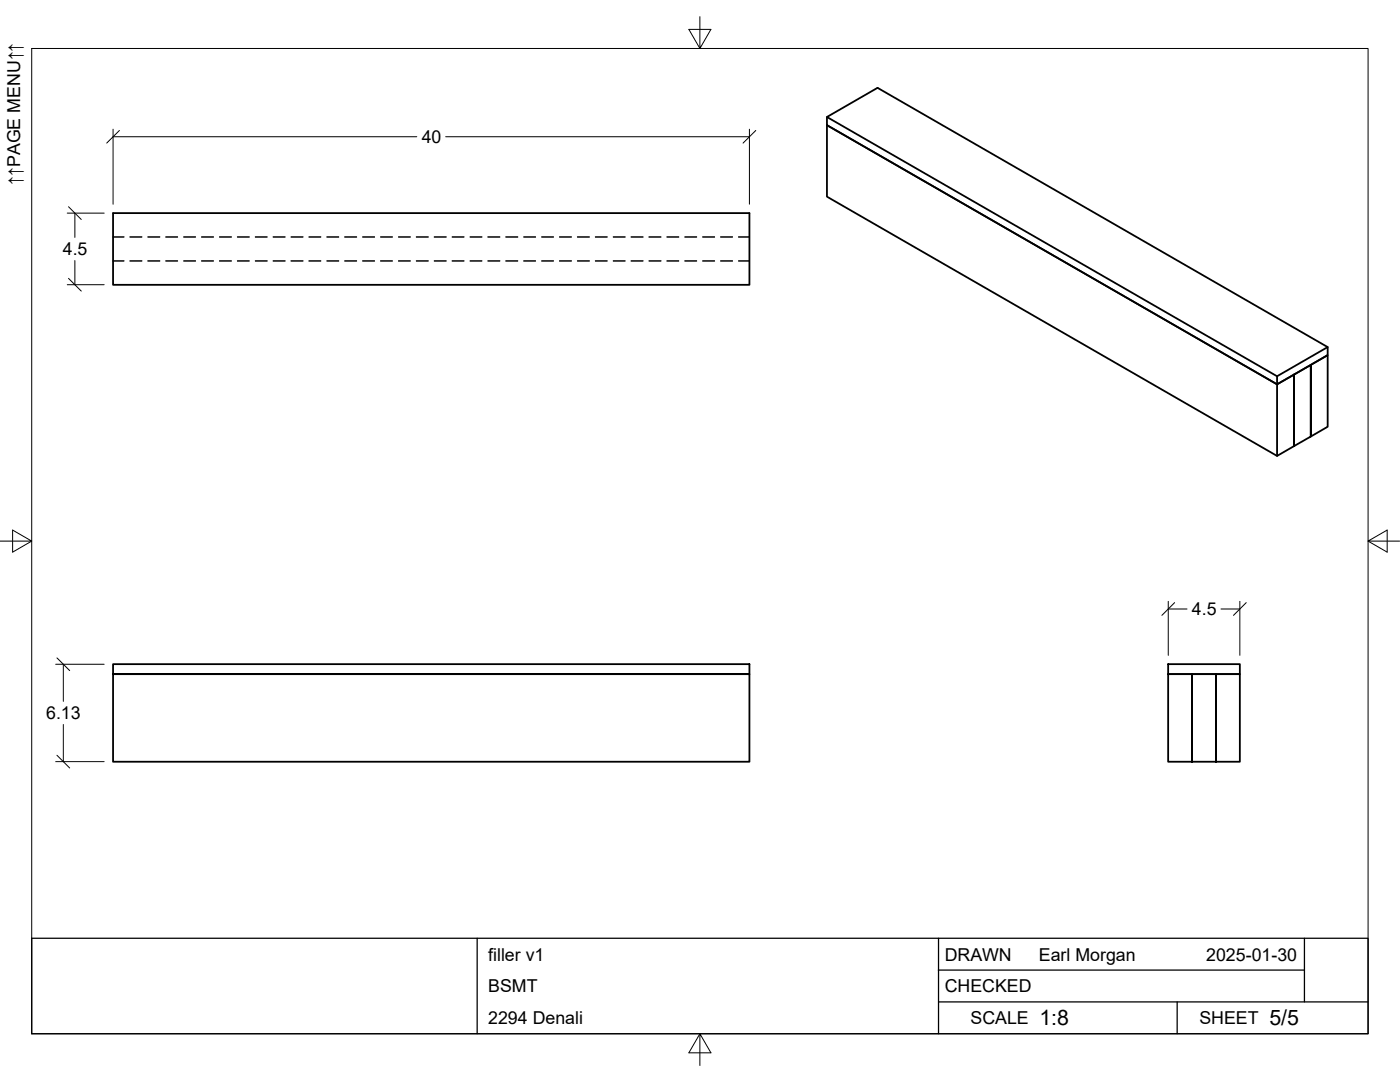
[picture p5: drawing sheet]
<svg xmlns="http://www.w3.org/2000/svg" width="279mm" height="216mm" viewBox="0 0 279 216" stroke-linecap="round" stroke-linejoin="round" font-family="sans-serif">
<!-- layer: Visible -->
<path d="M165 23.3v1.7l89.9 51.7 10.1-5.8v-1.6l-89.9-51.8-10.1 5.8 89.9 51.8v1.6l6.7-3.9v14.3l3.4-1.9v-14.3l-3.4 1.9v14.3l-3.4 1.9v-14.2v14.2l-3.3 2-89.9-51.8v-14.2l89.9 51.7v14.3M22.6 42.5h127v14.3h-127zM265 69.3l-10.1 5.8M22.6 132.5v2h127v17.5h-127v-17.5h127v-2zM233.1 134.5h9.6v17.5h4.7v-17.5h-4.7v17.5h-4.8v-17.5v17.5h-4.8zM233.1 132.5h14.3v2h-14.3z" fill="none" stroke="#000" stroke-width=".36"/>
<!-- layer: Hidden -->
<g fill="none" stroke="#000" stroke-width=".2">
<path d="M22.6 47.3h2.1M22.6 52.1h2.1M25.9 47.3h2.4M25.9 52.1h2.4M29.5 47.3h2.4M29.5 52.1h2.4M33.1 47.3h2.4M33.1 52.1h2.4M36.7 47.3h2.3M36.7 52.1h2.3M40.2 47.3h2.4M40.2 52.1h2.4"/>
<path d="M43.8 47.3h2.4M43.8 52.1h2.4M47.4 47.3h2.3M47.4 52.1h2.3M50.9 47.3h2.4M50.9 52.1h2.4M54.5 47.3h2.4M54.5 52.1h2.4M58.1 47.3h2.4M58.1 52.1h2.4M61.7 47.3h2.3M61.7 52.1h2.3"/>
<path d="M65.2 47.3h2.4M65.2 52.1h2.4M68.8 47.3h2.4M68.8 52.1h2.4M72.4 47.3h2.4M72.4 52.1h2.4M75.9 47.3h2.4M75.9 52.1h2.4M79.5 47.3h2.4M79.5 52.1h2.4M83.1 47.3h2.4M83.1 52.1h2.4"/>
<path d="M86.7 47.3h2.3M86.7 52.1h2.3M90.2 47.3h2.4M90.2 52.1h2.4M93.8 47.3h2.4M93.8 52.1h2.4M97.4 47.3h2.4M97.4 52.1h2.4M100.9 47.3h2.4M100.9 52.1h2.4M104.5 47.3h2.4M104.5 52.1h2.4"/>
<path d="M108.1 47.3h2.4M108.1 52.1h2.4M111.7 47.3h2.3M111.7 52.1h2.3M115.2 47.3h2.4M115.2 52.1h2.4M118.8 47.3h2.4M118.8 52.1h2.4M122.4 47.3h2.4M122.4 52.1h2.4M125.9 47.3h2.4M125.9 52.1h2.4"/>
<path d="M129.5 47.3h2.4M129.5 52.1h2.4M133.1 47.3h2.4M133.1 52.1h2.4M136.7 47.3h2.3M136.7 52.1h2.3M140.2 47.3h2.4M140.2 52.1h2.4M143.8 47.3h2.4M143.8 52.1h2.4M147.4 47.3h2.2M147.4 52.1h2.2"/>
</g>
<!-- layer: Border -->
<path d="M6.3 9.7h266.7v196.6h-266.7zM139.7 3.3v6.4l2.2-3.8h-4.4l2.2 3.8M0 108h6.3l-3.8-2.2v4.4l3.8-2.2M273 108l3.8 2.2v-4.4l-3.8 2.2h6.4M139.7 206.3l-2.2 3.8h4.4l-2.2-3.8v6.3" fill="none" stroke="#000" stroke-width=".2"/>
<!-- layer: Titleblock -->
<path d="M6.3 187.2h266.7v19.1h-266.7zM95.2 187.2v19.1M187.3 193.6h73M187.3 199.9h85.7M187.3 187.2v19.1M234.9 199.9v6.4M260.3 187.2v12.7" fill="none" stroke="#000" stroke-width=".25"/>
<!-- layer: FD_Dimensions -->
<g fill="none" stroke="#000" stroke-width=".2">
<path d="M22.6 25.8v14.9M22.6 27.3h60.6M23.8 26l-2.5 2.6M88.9 27.3h60.7M149.6 25.8v14.9M150.8 26l-2.5 2.6M13.4 56.8h7.4M13.4 42.5h7.4M13.7 55.5l2.5 2.6M13.7 41.3l2.5 2.5M14.9 42.5v4.9M14.9 52v4.8"/>
<path d="M233.2 120v10.8M247.4 120v10.8M11.1 132.5h9.7M11.4 131.3l2.5 2.5M12.6 132.5v7.5M233.2 121.5h3.7M234.4 120.2l-2.5 2.6M243.7 121.5h3.7M248.7 120.2l-2.5 2.6M11.1 152h9.7M11.4 150.7l2.5 2.5M12.6 144.6v7.4"/>
</g>
<g font-size="4.3">
<text x="207.4" y="204.6">1:8</text>
<text x="253.3" y="204.6">5/5</text>
</g>
<g font-size="3.5">
<text x="84.2" y="28.5">40</text>
<text x="4" y="36.9" transform="rotate(-90 4 36.9)">↑↑PAGE MENU↑↑</text>
<text x="12.5" y="50.9">4.5</text>
<text x="237.9" y="122.8">4.5</text>
<text x="9.2" y="143.5">6.13</text>
<text x="97.4" y="191.7">filler v1</text>
<text x="188.5" y="191.7">DRAWN</text>
<text x="207.3" y="191.7">Earl Morgan</text>
<text x="240.7" y="191.7">2025-01-30</text>
<text x="97.4" y="198">BSMT</text>
<text x="188.5" y="198">CHECKED</text>
<text x="97.4" y="204.4">2294 Denali</text>
<text x="193.7" y="204.4">SCALE</text>
<text x="239.4" y="204.4">SHEET</text>
</g>
</svg>
